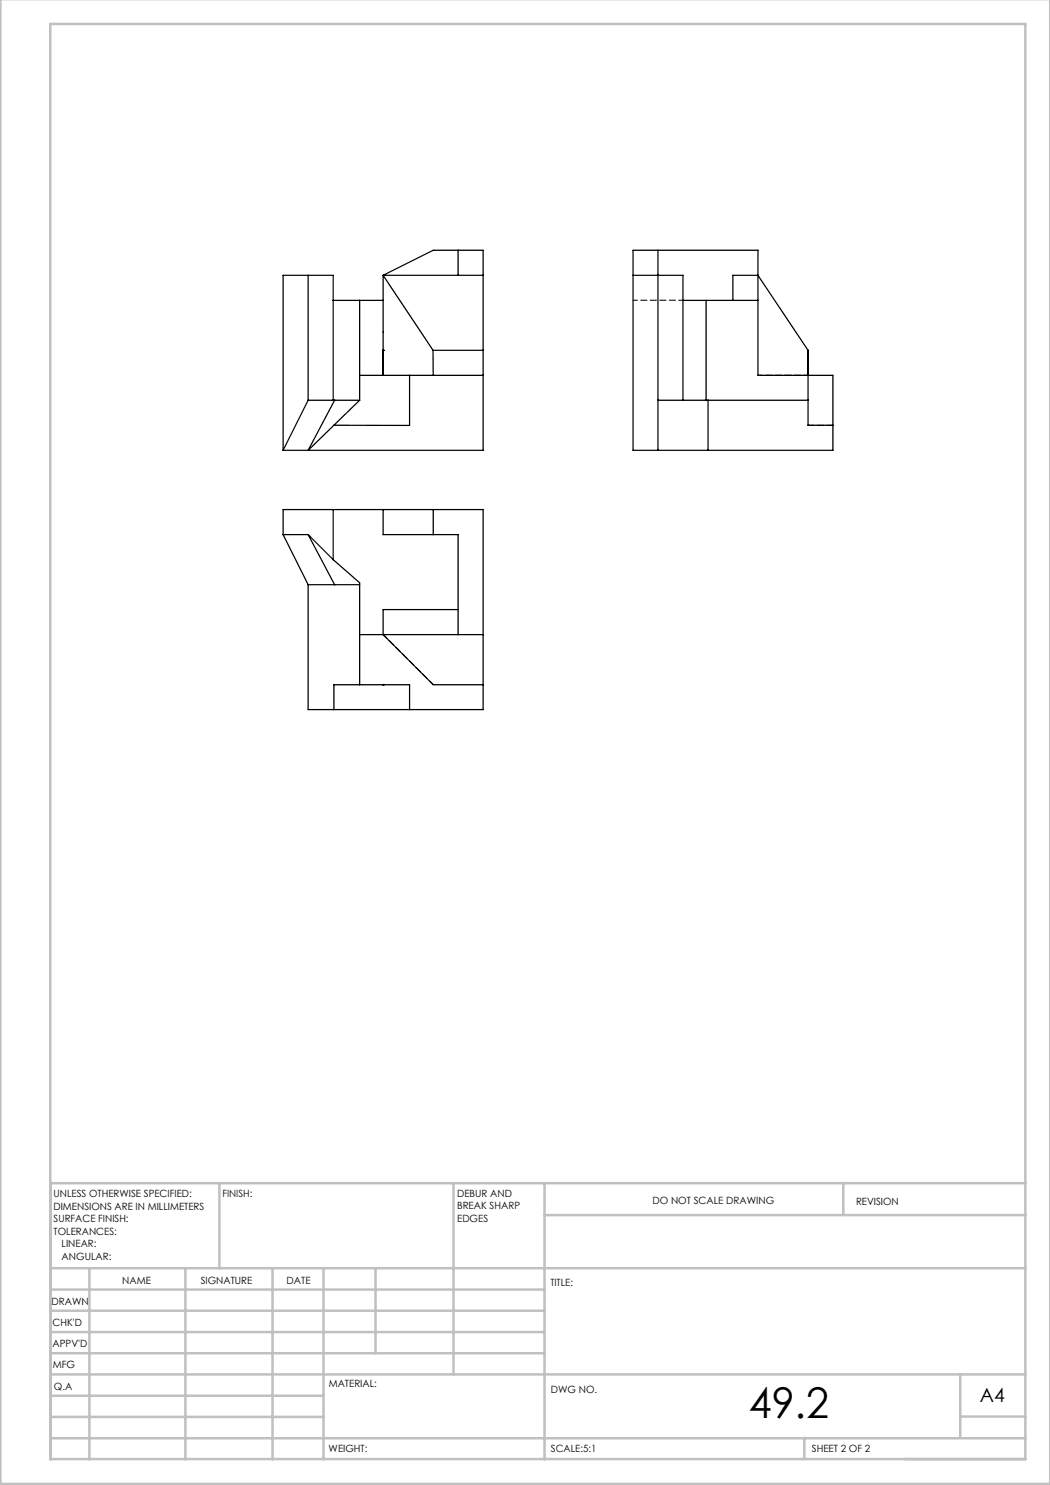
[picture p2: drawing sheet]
<svg xmlns="http://www.w3.org/2000/svg" width="210mm" height="297mm" viewBox="0 0 210 297" stroke-linecap="round" stroke-linejoin="round" font-family="sans-serif">
<g fill="none" stroke="#c0c0c0" stroke-width=".5">
<path d="M.1 -.1v296.9h209.9v-296.9M10.1 4.8h195v287h-195zM43.9 236.6v17M90.7 236.6v38.3M108.9 236.6v55.3M168.7 236.6v6.3M205.1 236.6h-195v55.3M10.1 253.6h195M10.1 257.9h98.8M17.9 253.6v38.3M37.1 253.6v38.3M54.5 253.6v38.3"/>
<path d="M64.7 253.6v38.3M75.1 253.6v17M108.9 243h96.2M10.1 270.6h98.8M10.1 266.4h98.8M10.1 262.1h98.8M10.1 279.1h54.6M10.1 274.9h195M192.1 274.8v12.7M10.1 287.7h195M10.1 283.4h54.6M160.9 287.5v4.3"/>
<path d="M192.1 283.3h13"/>
</g>
<g fill="none" stroke="#000" stroke-width=".25">
<path d="M61.6 55.1v24.9M76.6 55.1l10-5h10v40h-40M76.6 55.1v20M76.6 55.1l10 15M76.6 55.1h20M91.6 50.1v5M126.6 50.1h25v25h15v15h-40zM126.6 55.1h10v24.9M131.6 50.1v40M66.6 60.1h10M71.9 75.1h24.7M71.9 60.1v19.9"/>
<path d="M76.6 70.1h.1M81.9 75.1v10h-15.1M86.6 70.1v5M86.6 70.1h10M136.6 60.1h15M141.2 60.1v19.9M146.6 60.1v-5h5l10 15M161.6 70.1v5M161.6 70.1v15h5M61.6 80h10.3M61.6 80l-5 10.1M66.6 80v-24.9h-10v35"/>
<path d="M66.9 80l-5.3 10.1 10.3-10.1M131.6 80h30M141.6 80v10.1M56.6 106.9v-5h40v40h-35v-25M56.6 106.9h5M56.6 106.9l5 10M61.6 106.9l5 5M61.6 106.9l5.3 10M61.6 116.9h10.3M66.6 111.9l5.3 4.7v20.3M66.6 101.9v10M76.6 101.9v5h15v20"/>
<path d="M86.6 101.9v5M71.9 126.9h24.7M76.6 136.9h.1M86.6 136.9h10M91.6 121.9h-15v5l10 10M66.8 141.9v-5h15.1v5"/>
</g>
<path d="M136.6 60h-10M151.6 75h10" fill="none" stroke="#000" stroke-width=".2" stroke-dasharray="1.3 .6" stroke-dashoffset=".4"/>
<path d="M161.6 85v.1M161.6 85.1h5M61.6 106.9h.1M76.6 126.9h.1" fill="none" stroke="#000" stroke-width=".2" stroke-dasharray="1.3 .6"/>
<path d="M76.6 126.9l10 10" fill="none" stroke="#000" stroke-width=".2" stroke-dasharray="1.3 .6" stroke-dashoffset=".2"/>
<text font-size="8.5" x="149.8" y="283.5">49.2</text>
<text font-size="3.9" x="196" y="280.4">A4</text>
<g font-size="2">
<text x="10.7" y="239.5">UNLESS OTHERWISE SPECIFIED:</text>
<text x="44.5" y="239.5">FINISH:</text>
<text x="91.4" y="239.4">DEBUR AND</text>
<text x="10.7" y="242">DIMENSIONS ARE IN MILLIMETERS</text>
<text x="10.7" y="244.5">SURFACE FINISH:</text>
<text x="91.4" y="241.9">BREAK SHARP</text>
<text x="91.4" y="244.4">EDGES</text>
<text x="130.5" y="240.8">DO NOT SCALE DRAWING</text>
<text x="171.2" y="241">REVISION</text>
<text x="10.7" y="247">TOLERANCES:</text>
<text x="12.3" y="249.5">LINEAR:</text>
<text x="12.3" y="252">ANGULAR:</text>
<text x="24.4" y="256.9">NAME</text>
<text x="40.1" y="256.8">SIGNATURE</text>
<text x="57.3" y="256.8">DATE</text>
<text x="110.1" y="257.1">TITLE:</text>
<text x="10.3" y="260.9">DRAWN</text>
<text x="10.5" y="269.3">APPV'D</text>
<text x="10.5" y="265.2">CHK'D</text>
<text x="10.6" y="273.6">MFG</text>
<text x="10.8" y="278">Q.A</text>
<text x="65.8" y="277.4">MATERIAL:</text>
<text x="110.2" y="278.5">DWG NO.</text>
<text x="65.7" y="290.4">WEIGHT:</text>
<text x="110.2" y="290.5">SCALE:5:1</text>
<text x="162.4" y="290.4">SHEET 2 OF 2</text>
</g>
</svg>
